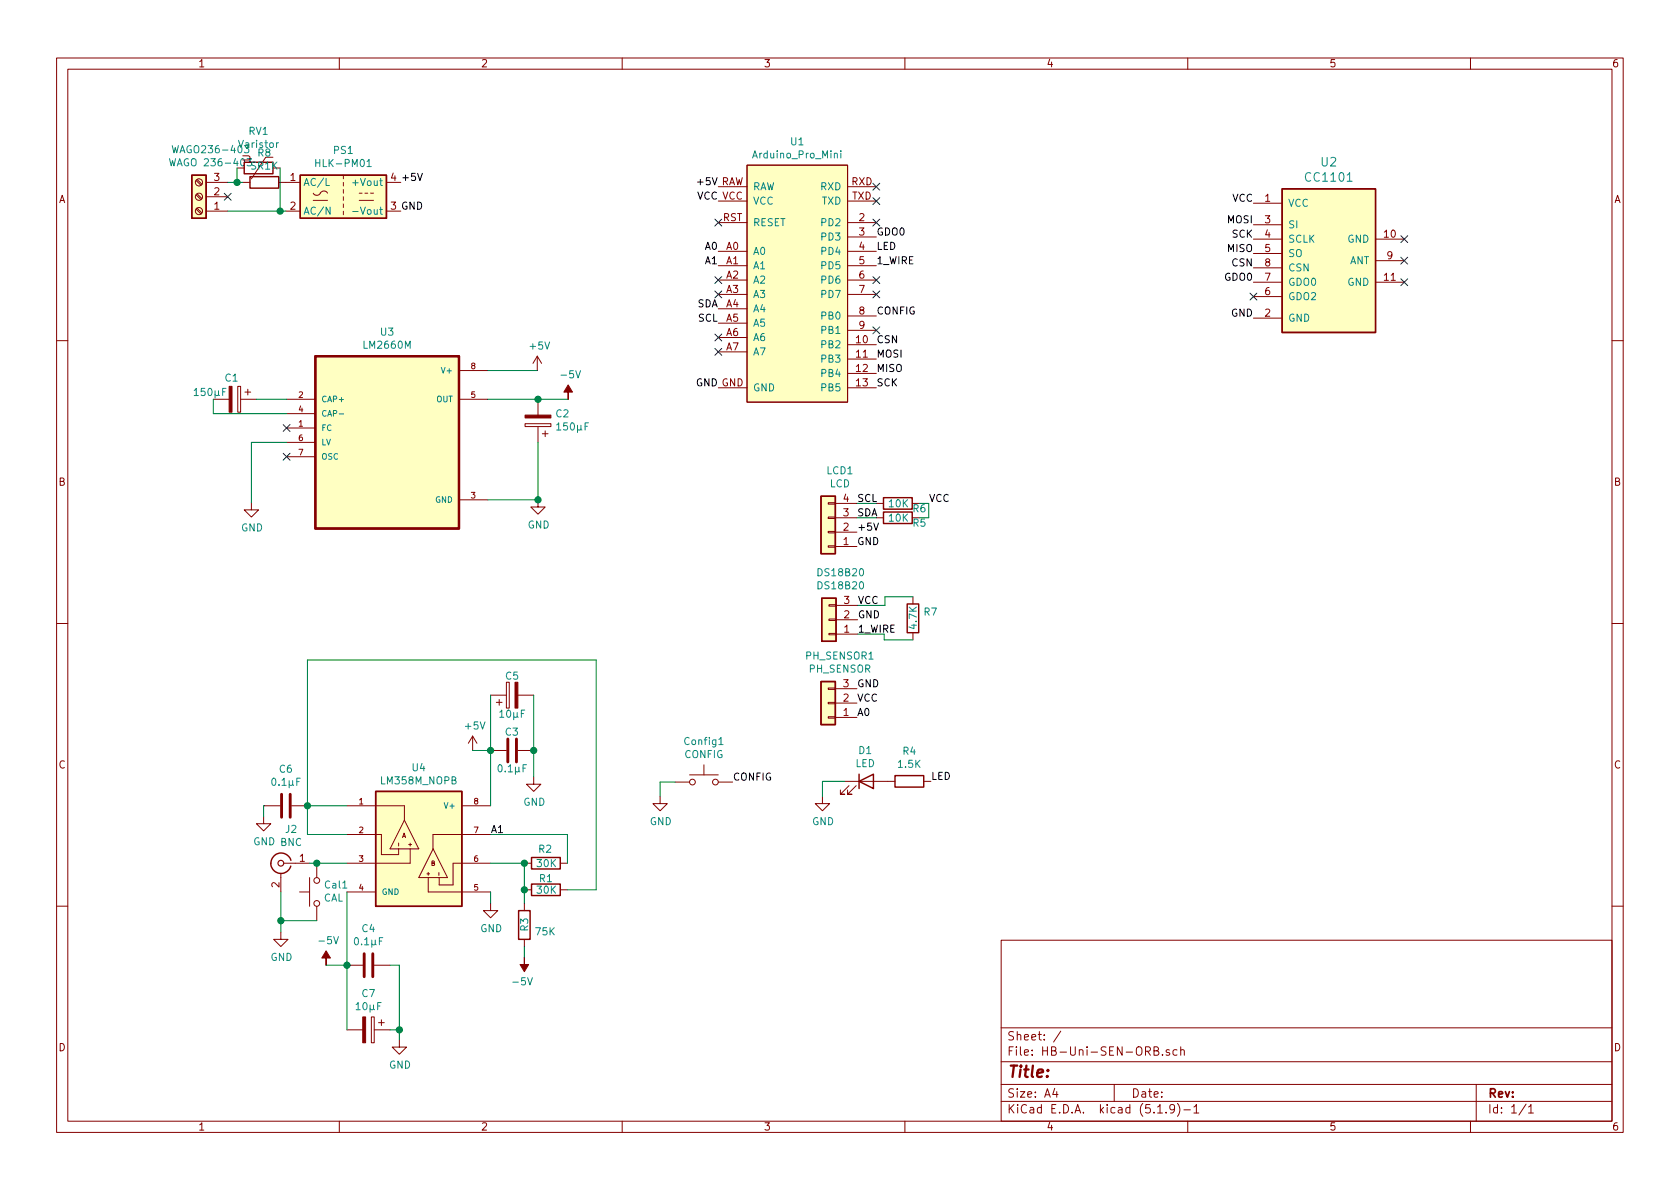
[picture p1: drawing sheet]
EESchema Schematic File Version 4
EELAYER 30 0
EELAYER END
$Descr A4 11693 8268
encoding utf-8
Sheet 1 1
Title ""
Date ""
Rev ""
Comp ""
Comment1 ""
Comment2 ""
Comment3 ""
Comment4 ""
$EndDescr
$Comp
L myRadioModules:CC1101 U2
U 1 1
P 9225 1805
F 0 "U2" H 9250 2494 60  0000 C CNN
F 1 "CC1101" H 9250 2388 60  0000 C CNN
F 2 "myRadioModules:CC1101_SMD_THT_Ohne_Ant" H 9075 2355 60  0001 C CNN
F 3 "" H 9075 2355 60  0001 C CNN
	1    9225 1805
	1    0    0    -1  
$EndComp
$Comp
L LM358M_NOPB:LM358M_NOPB U4
U 1 1
P 2915 5900
F 0 "U4" H 2915 6467 50  0000 C CNN
F 1 "LM358M_NOPB" H 2915 6376 50  0000 C CNN
F 2 "LM358M_NOPB:SOIC127P599X175-8N" H 2915 5900 50  0001 L BNN
F 3 "" H 2915 5900 50  0001 L BNN
F 4 "Texas Instruments" H 2915 5900 50  0001 L BNN "MF"
F 5 "https://snapeda.com/shop?store=Mouser&id=29733" H 2915 5900 50  0001 L BNN "MOUSER-PURCHASE-URL"
F 6 "None" H 2915 5900 50  0001 L BNN "PRICE"
F 7 "Good" H 2915 5900 50  0001 L BNN "AVAILABILITY"
F 8 "SOIC-8 Texas Instruments" H 2915 5900 50  0001 L BNN "PACKAGE"
F 9 "LM358M/NOPB/NOPB" H 2915 5900 50  0001 L BNN "MP"
F 10 "https://snapeda.com/shop?store=Texas+Instruments&id=29733" H 2915 5900 50  0001 L BNN "TEXAS_INSTRUMENTS-PURCHASE-URL"
F 11 "2-Channel, 1MHz, industry standard, 32V op amp 8-SOIC 0 to 70" H 2915 5900 50  0001 L BNN "DESCRIPTION"
F 12 "https://snapeda.com/shop?store=DigiKey&id=29733" H 2915 5900 50  0001 L BNN "DIGIKEY-PURCHASE-URL"
	1    2915 5900
	1    0    0    -1  
$EndComp
$Comp
L LM2660M:LM2660M U3
U 1 1
P 2695 3070
F 0 "U3" H 2695 3840 50  0000 C CNN
F 1 "LM2660M" H 2695 3749 50  0000 C CNN
F 2 "LM2660M:SOIC127P599X175-8N" H 2695 3070 50  0001 L BNN
F 3 "" H 2695 3070 50  0001 L BNN
	1    2695 3070
	1    0    0    -1  
$EndComp
$Comp
L Device:CP C1
U 1 1
P 1635 2770
F 0 "C1" V 1485 2695 50  0000 L CNN
F 1 "150µF" V 1585 2475 50  0000 L CNN
F 2 "Capacitor_SMD:CP_Elec_6.3x3.9" H 1673 2620 50  0001 C CNN
F 3 "~" H 1635 2770 50  0001 C CNN
	1    1635 2770
	0    1    1    0   
$EndComp
$Comp
L Device:CP C7
U 1 1
P 2565 7160
F 0 "C7" V 2310 7160 50  0000 C CNN
F 1 "10µF" V 2401 7160 50  0000 C CNN
F 2 "Capacitor_SMD:CP_Elec_6.3x3.9" H 2603 7010 50  0001 C CNN
F 3 "~" H 2565 7160 50  0001 C CNN
	1    2565 7160
	0    1    1    0   
$EndComp
$Comp
L Device:CP C2
U 1 1
P 3745 2920
F 0 "C2" H 3627 2874 50  0000 R CNN
F 1 "150µF" H 3627 2965 50  0000 R CNN
F 2 "Capacitor_SMD:CP_Elec_6.3x3.9" H 3783 2770 50  0001 C CNN
F 3 "~" H 3745 2920 50  0001 C CNN
	1    3745 2920
	-1   0    0    1   
$EndComp
$Comp
L Device:CP C5
U 1 1
P 3565 4830
F 0 "C5" V 3695 4830 50  0000 C CNN
F 1 "10µF" V 3430 4830 50  0000 C CNN
F 2 "Capacitor_SMD:CP_Elec_6.3x3.9" H 3603 4680 50  0001 C CNN
F 3 "~" H 3565 4830 50  0001 C CNN
	1    3565 4830
	0    -1   -1   0   
$EndComp
$Comp
L Device:C C4
U 1 1
P 2565 6710
F 0 "C4" V 2817 6710 50  0000 C CNN
F 1 "0.1µF" V 2726 6710 50  0000 C CNN
F 2 "Capacitor_SMD:C_0805_2012Metric_Pad1.18x1.45mm_HandSolder" H 2603 6560 50  0001 C CNN
F 3 "~" H 2565 6710 50  0001 C CNN
	1    2565 6710
	0    -1   -1   0   
$EndComp
$Comp
L Device:C C6
U 1 1
P 1990 5600
F 0 "C6" V 2242 5600 50  0000 C CNN
F 1 "0.1µF" V 2151 5600 50  0000 C CNN
F 2 "Capacitor_SMD:C_0805_2012Metric_Pad1.18x1.45mm_HandSolder" H 2028 5450 50  0001 C CNN
F 3 "~" H 1990 5600 50  0001 C CNN
	1    1990 5600
	0    -1   -1   0   
$EndComp
$Comp
L Connector:Conn_Coaxial J2
U 1 1
P 1955 6000
F 0 "J2" H 1883 6238 50  0000 C CNN
F 1 "BNC" H 1883 6147 50  0000 C CNN
F 2 "Connector_Coaxial:BNC_Amphenol_B6252HB-NPP3G-50_Horizontal" H 1955 6000 50  0001 C CNN
F 3 " ~" H 1955 6000 50  0001 C CNN
	1    1955 6000
	-1   0    0    -1  
$EndComp
$Comp
L Device:R R2
U 1 1
P 3800 6000
F 0 "R2" V 3895 6005 50  0000 C CNN
F 1 "30K" V 3795 5995 50  0000 C CNN
F 2 "Resistor_SMD:R_0805_2012Metric_Pad1.20x1.40mm_HandSolder" V 3730 6000 50  0001 C CNN
F 3 "~" H 3800 6000 50  0001 C CNN
	1    3800 6000
	0    -1   -1   0   
$EndComp
$Comp
L Device:R R3
U 1 1
P 3650 6430
F 0 "R3" V 3650 6380 50  0000 L CNN
F 1 "75K" H 3720 6385 50  0000 L CNN
F 2 "Resistor_SMD:R_0805_2012Metric_Pad1.20x1.40mm_HandSolder" V 3580 6430 50  0001 C CNN
F 3 "~" H 3650 6430 50  0001 C CNN
	1    3650 6430
	1    0    0    -1  
$EndComp
$Comp
L Device:R R1
U 1 1
P 3800 6185
F 0 "R1" V 3875 6185 50  0000 C CNN
F 1 "30K" V 3795 6180 50  0000 C CNN
F 2 "Resistor_SMD:R_0805_2012Metric_Pad1.20x1.40mm_HandSolder" V 3730 6185 50  0001 C CNN
F 3 "~" H 3800 6185 50  0001 C CNN
	1    3800 6185
	0    -1   -1   0   
$EndComp
$Comp
L Device:R R4
U 1 1
P 6330 5430
F 0 "R4" V 6537 5430 50  0000 C CNN
F 1 "1.5K" V 6446 5430 50  0000 C CNN
F 2 "Resistor_SMD:R_0805_2012Metric_Pad1.20x1.40mm_HandSolder" V 6260 5430 50  0001 C CNN
F 3 "~" H 6330 5430 50  0001 C CNN
	1    6330 5430
	0    -1   -1   0   
$EndComp
$Comp
L Device:LED D1
U 1 1
P 6030 5430
F 0 "D1" H 6023 5647 50  0000 C CNN
F 1 "LED" H 6023 5556 50  0000 C CNN
F 2 "LED_SMD:LED_0805_2012Metric_Pad1.15x1.40mm_HandSolder" H 6030 5430 50  0001 C CNN
F 3 "~" H 6030 5430 50  0001 C CNN
	1    6030 5430
	1    0    0    -1  
$EndComp
$Comp
L Switch:SW_Push Config1
U 1 1
P 4900 5435
F 0 "Config1" H 4900 5720 50  0000 C CNN
F 1 "CONFIG" H 4900 5629 50  0000 C CNN
F 2 "Button_Switch_THT:SW_PUSH_6mm_H4.3mm" H 4900 5635 50  0001 C CNN
F 3 "~" H 4900 5635 50  0001 C CNN
	1    4900 5435
	1    0    0    -1  
$EndComp
Wire Wire Line
	3395 2770 3745 2770
Wire Wire Line
	3395 3470 3745 3470
Wire Wire Line
	3745 3470 3745 3070
$Comp
L power:GND #PWR0101
U 1 1
P 3745 3470
F 0 "#PWR0101" H 3745 3220 50  0001 C CNN
F 1 "GND" H 3750 3297 50  0000 C CNN
F 2 "" H 3745 3470 50  0001 C CNN
F 3 "" H 3745 3470 50  0001 C CNN
	1    3745 3470
	1    0    0    -1  
$EndComp
Connection ~ 3745 3470
Wire Wire Line
	1785 2770 1995 2770
Wire Wire Line
	1485 2770 1485 2870
Wire Wire Line
	1485 2870 1995 2870
$Comp
L power:GND #PWR0102
U 1 1
P 1750 3490
F 0 "#PWR0102" H 1750 3240 50  0001 C CNN
F 1 "GND" H 1755 3317 50  0000 C CNN
F 2 "" H 1750 3490 50  0001 C CNN
F 3 "" H 1750 3490 50  0001 C CNN
	1    1750 3490
	1    0    0    -1  
$EndComp
Wire Wire Line
	1995 3070 1750 3070
Wire Wire Line
	1750 3070 1750 3490
NoConn ~ 1995 3170
NoConn ~ 1995 2970
$Comp
L power:+5V #PWR0103
U 1 1
P 3740 2570
F 0 "#PWR0103" H 3740 2420 50  0001 C CNN
F 1 "+5V" H 3755 2743 50  0000 C CNN
F 2 "" H 3740 2570 50  0001 C CNN
F 3 "" H 3740 2570 50  0001 C CNN
	1    3740 2570
	1    0    0    -1  
$EndComp
Wire Wire Line
	3395 2570 3740 2570
$Comp
L power:-5V #PWR0104
U 1 1
P 3955 2770
F 0 "#PWR0104" H 3955 2870 50  0001 C CNN
F 1 "-5V" H 3970 2943 50  0000 C CNN
F 2 "" H 3955 2770 50  0001 C CNN
F 3 "" H 3955 2770 50  0001 C CNN
	1    3955 2770
	1    0    0    -1  
$EndComp
Wire Wire Line
	3745 2770 3955 2770
Connection ~ 3745 2770
NoConn ~ 5000 1940
NoConn ~ 5000 2040
Text Label 2790 1260 0    50   ~ 0
+5V
Text Label 2790 1460 0    50   ~ 0
GND
Text Label 5000 1390 2    50   ~ 0
VCC
NoConn ~ 5000 1540
NoConn ~ 6100 1290
NoConn ~ 6100 1390
Text Label 5000 2690 2    50   ~ 0
GND
Wire Wire Line
	3415 5600 3415 5215
Connection ~ 3415 5215
Wire Wire Line
	3415 5215 3415 4830
$Comp
L power:GND #PWR0105
U 1 1
P 3715 5400
F 0 "#PWR0105" H 3715 5150 50  0001 C CNN
F 1 "GND" H 3720 5227 50  0000 C CNN
F 2 "" H 3715 5400 50  0001 C CNN
F 3 "" H 3715 5400 50  0001 C CNN
	1    3715 5400
	1    0    0    -1  
$EndComp
Wire Wire Line
	3715 4830 3715 5215
Connection ~ 3715 5215
Wire Wire Line
	3715 5215 3715 5400
$Comp
L Device:C C3
U 1 1
P 3565 5215
F 0 "C3" V 3690 5165 50  0000 L CNN
F 1 "0.1µF" V 3435 5105 50  0000 L CNN
F 2 "Capacitor_SMD:C_0805_2012Metric_Pad1.18x1.45mm_HandSolder" H 3603 5065 50  0001 C CNN
F 3 "~" H 3565 5215 50  0001 C CNN
	1    3565 5215
	0    -1   -1   0   
$EndComp
Wire Wire Line
	2155 6000 2205 6000
$Comp
L power:GND #PWR0106
U 1 1
P 1955 6480
F 0 "#PWR0106" H 1955 6230 50  0001 C CNN
F 1 "GND" H 1960 6307 50  0000 C CNN
F 2 "" H 1955 6480 50  0001 C CNN
F 3 "" H 1955 6480 50  0001 C CNN
	1    1955 6480
	1    0    0    -1  
$EndComp
Wire Wire Line
	2415 5800 2140 5800
Wire Wire Line
	2140 5800 2140 5600
Wire Wire Line
	2140 5600 2415 5600
Connection ~ 2140 5600
$Comp
L power:GND #PWR0107
U 1 1
P 1835 5675
F 0 "#PWR0107" H 1835 5425 50  0001 C CNN
F 1 "GND" H 1840 5502 50  0000 C CNN
F 2 "" H 1835 5675 50  0001 C CNN
F 3 "" H 1835 5675 50  0001 C CNN
	1    1835 5675
	1    0    0    -1  
$EndComp
Wire Wire Line
	1835 5675 1835 5600
Wire Wire Line
	1835 5600 1840 5600
Connection ~ 2415 6710
Wire Wire Line
	2415 6710 2415 7160
$Comp
L power:-5V #PWR0108
U 1 1
P 2270 6710
F 0 "#PWR0108" H 2270 6810 50  0001 C CNN
F 1 "-5V" H 2285 6883 50  0000 C CNN
F 2 "" H 2270 6710 50  0001 C CNN
F 3 "" H 2270 6710 50  0001 C CNN
	1    2270 6710
	1    0    0    -1  
$EndComp
Wire Wire Line
	2270 6710 2415 6710
Wire Wire Line
	2415 6200 2415 6710
$Comp
L power:GND #PWR0109
U 1 1
P 2780 7230
F 0 "#PWR0109" H 2780 6980 50  0001 C CNN
F 1 "GND" H 2785 7057 50  0000 C CNN
F 2 "" H 2780 7230 50  0001 C CNN
F 3 "" H 2780 7230 50  0001 C CNN
	1    2780 7230
	1    0    0    -1  
$EndComp
Wire Wire Line
	2715 6710 2780 6710
Wire Wire Line
	2780 6710 2780 7160
Connection ~ 2780 7160
Wire Wire Line
	2780 7160 2780 7230
Wire Wire Line
	2715 7160 2780 7160
Text Label 3415 5800 0    50   ~ 0
A1
Wire Wire Line
	3415 6000 3650 6000
Connection ~ 3650 6000
Wire Wire Line
	3950 5800 3950 6000
Wire Wire Line
	3650 6000 3650 6185
Connection ~ 3650 6185
Wire Wire Line
	3650 6185 3650 6280
$Comp
L power:GND #PWR0110
U 1 1
P 3415 6280
F 0 "#PWR0110" H 3415 6030 50  0001 C CNN
F 1 "GND" H 3420 6107 50  0000 C CNN
F 2 "" H 3415 6280 50  0001 C CNN
F 3 "" H 3415 6280 50  0001 C CNN
	1    3415 6280
	1    0    0    -1  
$EndComp
Wire Wire Line
	3650 6580 3650 6655
Wire Wire Line
	3415 6200 3415 6280
$Comp
L power:-5V #PWR0111
U 1 1
P 3650 6655
F 0 "#PWR0111" H 3650 6755 50  0001 C CNN
F 1 "-5V" H 3665 6828 50  0000 C CNN
F 2 "" H 3650 6655 50  0001 C CNN
F 3 "" H 3650 6655 50  0001 C CNN
	1    3650 6655
	-1   0    0    1   
$EndComp
Wire Wire Line
	3415 5800 3950 5800
Wire Wire Line
	2140 5600 2140 4585
Wire Wire Line
	2140 4585 4150 4585
Wire Wire Line
	4150 4585 4150 6185
Wire Wire Line
	4150 6185 3950 6185
NoConn ~ 5000 2340
NoConn ~ 5000 2440
Text Label 5000 2240 2    50   ~ 0
SCL
Text Label 5000 2140 2    50   ~ 0
SDA
Text Label 5000 1740 2    50   ~ 0
A0
Text Label 6100 2690 0    50   ~ 0
SCK
Text Label 6100 2590 0    50   ~ 0
MISO
Text Label 6100 2490 0    50   ~ 0
MOSI
Text Label 6100 2390 0    50   ~ 0
CSN
Text Label 6100 2190 0    50   ~ 0
CONFIG
Text Label 6100 1740 0    50   ~ 0
LED
Text Label 6100 1840 0    50   ~ 0
1_WIRE
Text Label 6100 1640 0    50   ~ 0
GDO0
NoConn ~ 6100 1540
NoConn ~ 6100 1940
NoConn ~ 6100 2040
NoConn ~ 6100 2290
NoConn ~ 9775 1655
NoConn ~ 9775 1805
NoConn ~ 9775 1955
Text Label 8725 1405 2    50   ~ 0
VCC
Text Label 8725 1555 2    50   ~ 0
MOSI
Text Label 8725 1655 2    50   ~ 0
SCK
Text Label 8725 1755 2    50   ~ 0
MISO
Text Label 8725 1855 2    50   ~ 0
CSN
Text Label 8725 1955 2    50   ~ 0
GDO0
Text Label 8725 2205 2    50   ~ 0
GND
NoConn ~ 8725 2055
$Comp
L power:GND #PWR0112
U 1 1
P 4595 5535
F 0 "#PWR0112" H 4595 5285 50  0001 C CNN
F 1 "GND" H 4600 5362 50  0000 C CNN
F 2 "" H 4595 5535 50  0001 C CNN
F 3 "" H 4595 5535 50  0001 C CNN
	1    4595 5535
	1    0    0    -1  
$EndComp
$Comp
L power:GND #PWR0113
U 1 1
P 5725 5535
F 0 "#PWR0113" H 5725 5285 50  0001 C CNN
F 1 "GND" H 5730 5362 50  0000 C CNN
F 2 "" H 5725 5535 50  0001 C CNN
F 3 "" H 5725 5535 50  0001 C CNN
	1    5725 5535
	1    0    0    -1  
$EndComp
Wire Wire Line
	5725 5535 5725 5430
Wire Wire Line
	5725 5430 5880 5430
Wire Wire Line
	4595 5535 4595 5435
Wire Wire Line
	4595 5435 4700 5435
Text Label 5100 5435 0    50   ~ 0
CONFIG
Text Label 6480 5430 0    50   ~ 0
LED
$Comp
L Connector:Screw_Terminal_01x03 WAGO236-403
U 1 1
P 1385 1360
F 0 "WAGO236-403" H 1303 1035 50  0000 C CNN
F 1 "WAGO 236-403" H 1303 1126 50  0000 C CNN
F 2 "TerminalBlock_WAGO:TerminalBlock_WAGO_236-403_1x03_P5.00mm_45Degree" H 1385 1360 50  0001 C CNN
F 3 "~" H 1385 1360 50  0001 C CNN
	1    1385 1360
	-1   0    0    1   
$EndComp
NoConn ~ 1585 1360
$Comp
L Connector_Generic:Conn_01x04 LCD1
U 1 1
P 5765 3695
F 0 "LCD1" H 5683 3270 50  0000 C CNN
F 1 "LCD" H 5683 3361 50  0000 C CNN
F 2 "Connector_PinHeader_2.54mm:PinHeader_1x04_P2.54mm_Vertical" H 5765 3695 50  0001 C CNN
F 3 "~" H 5765 3695 50  0001 C CNN
	1    5765 3695
	-1   0    0    1   
$EndComp
$Comp
L Connector_Generic:Conn_01x03 DS18B20
U 1 1
P 5770 4305
F 0 "DS18B20" H 5688 3980 50  0000 C CNN
F 1 "DS18B20" H 5688 4071 50  0000 C CNN
F 2 "Connector_PinHeader_2.54mm:PinHeader_1x03_P2.54mm_Vertical" H 5770 4305 50  0001 C CNN
F 3 "~" H 5770 4305 50  0001 C CNN
	1    5770 4305
	-1   0    0    1   
$EndComp
Text Label 5965 3695 0    50   ~ 0
+5V
Text Label 5965 3795 0    50   ~ 0
GND
Text Label 5970 4305 0    50   ~ 0
GND
Text Label 5970 4205 0    50   ~ 0
VCC
Text Label 5970 4405 0    50   ~ 0
1_WIRE
Text Label 5965 3495 0    50   ~ 0
SCL
Text Label 5965 3595 0    50   ~ 0
SDA
$Comp
L Device:R R7
U 1 1
P 6355 4295
F 0 "R7" H 6425 4341 50  0000 L CNN
F 1 "4.7K" V 6355 4210 50  0000 L CNN
F 2 "Resistor_SMD:R_0805_2012Metric_Pad1.20x1.40mm_HandSolder" V 6285 4295 50  0001 C CNN
F 3 "~" H 6355 4295 50  0001 C CNN
	1    6355 4295
	1    0    0    -1  
$EndComp
Wire Wire Line
	5970 4205 6160 4205
Wire Wire Line
	6160 4205 6160 4145
Wire Wire Line
	6160 4145 6355 4145
Wire Wire Line
	5970 4405 6155 4405
Wire Wire Line
	6155 4405 6155 4445
Wire Wire Line
	6155 4445 6355 4445
$Comp
L power:+5V #PWR0114
U 1 1
P 3290 5215
F 0 "#PWR0114" H 3290 5065 50  0001 C CNN
F 1 "+5V" H 3305 5388 50  0000 C CNN
F 2 "" H 3290 5215 50  0001 C CNN
F 3 "" H 3290 5215 50  0001 C CNN
	1    3290 5215
	1    0    0    -1  
$EndComp
Wire Wire Line
	3290 5215 3415 5215
Wire Wire Line
	3415 5215 3415 5220
$Comp
L Switch:SW_Push Cal1
U 1 1
P 2205 6200
F 0 "Cal1" V 2251 6152 50  0000 R CNN
F 1 "CAL" V 2160 6152 50  0000 R CNN
F 2 "Button_Switch_THT:SW_PUSH_6mm_H4.3mm" H 2205 6400 50  0001 C CNN
F 3 "~" H 2205 6400 50  0001 C CNN
	1    2205 6200
	0    -1   -1   0   
$EndComp
Connection ~ 2205 6000
Wire Wire Line
	2205 6000 2415 6000
Wire Wire Line
	2205 6400 1955 6400
Wire Wire Line
	1955 6200 1955 6400
Connection ~ 1955 6400
Wire Wire Line
	1955 6400 1955 6480
$Comp
L Device:Varistor RV1
U 1 1
P 1800 1160
F 0 "RV1" V 1542 1160 50  0000 C CNN
F 1 "Varistor" V 1633 1160 50  0000 C CNN
F 2 "Varistor:RV_Disc_D9mm_W3.3mm_P5mm" V 1730 1160 50  0001 C CNN
F 3 "~" H 1800 1160 50  0001 C CNN
	1    1800 1160
	0    1    1    0   
$EndComp
Wire Wire Line
	1585 1260 1650 1260
Wire Wire Line
	1585 1460 1950 1460
Wire Wire Line
	1950 1160 1950 1460
Connection ~ 1950 1460
Wire Wire Line
	1950 1460 1990 1460
Wire Wire Line
	1650 1160 1650 1260
Connection ~ 1650 1260
Wire Wire Line
	1650 1260 1690 1260
$Comp
L Device:R R8
U 1 1
P 1840 1260
F 0 "R8" V 1633 1260 50  0000 C CNN
F 1 "SR1K" V 1724 1260 50  0000 C CNN
F 2 "Resistor_THT:R_Axial_DIN0204_L3.6mm_D1.6mm_P1.90mm_Vertical" V 1770 1260 50  0001 C CNN
F 3 "~" H 1840 1260 50  0001 C CNN
	1    1840 1260
	0    1    1    0   
$EndComp
$Comp
L Converter_ACDC:HLK-PM01 PS1
U 1 1
P 2390 1360
F 0 "PS1" H 2390 1685 50  0000 C CNN
F 1 "HLK-PM01" H 2390 1594 50  0000 C CNN
F 2 "Converter_ACDC:Converter_ACDC_HiLink_HLK-PMxx" H 2390 1060 50  0001 C CNN
F 3 "http://www.hlktech.net/product_detail.php?ProId=54" H 2790 1010 50  0001 C CNN
	1    2390 1360
	1    0    0    -1  
$EndComp
$Comp
L myArduinoModules:Arduino_Pro_Mini U1
U 1 1
P 5550 1790
F 0 "U1" H 5550 2605 50  0000 C CNN
F 1 "Arduino_Pro_Mini" H 5550 2514 50  0000 C CNN
F 2 "myArduinoModules:Arduino_Pro_Mini_Outside" H 5550 1790 50  0001 C CNN
F 3 "" H 5550 1790 50  0001 C CNN
	1    5550 1790
	1    0    0    -1  
$EndComp
Text Label 5000 1840 2    50   ~ 0
A1
Text Label 5000 1290 2    50   ~ 0
+5V
$Comp
L Connector_Generic:Conn_01x03 PH_SENSOR1
U 1 1
P 5765 4885
F 0 "PH_SENSOR1" H 5683 4560 50  0000 C CNN
F 1 "PH_SENSOR" H 5683 4651 50  0000 C CNN
F 2 "Connector_PinHeader_2.54mm:PinHeader_1x03_P2.54mm_Vertical" H 5765 4885 50  0001 C CNN
F 3 "~" H 5765 4885 50  0001 C CNN
	1    5765 4885
	-1   0    0    1   
$EndComp
Text Label 5965 4985 0    50   ~ 0
A0
Text Label 5965 4885 0    50   ~ 0
VCC
Text Label 5965 4785 0    50   ~ 0
GND
$Comp
L Device:R R6
U 1 1
P 6250 3495
F 0 "R6" V 6210 3345 50  0000 C CNN
F 1 "10K" V 6245 3490 50  0000 C CNN
F 2 "Resistor_SMD:R_0805_2012Metric_Pad1.20x1.40mm_HandSolder" V 6180 3495 50  0001 C CNN
F 3 "~" H 6250 3495 50  0001 C CNN
	1    6250 3495
	0    -1   -1   0   
$EndComp
$Comp
L Device:R R5
U 1 1
P 6250 3595
F 0 "R5" V 6210 3445 50  0000 C CNN
F 1 "10K" V 6245 3590 50  0000 C CNN
F 2 "Resistor_SMD:R_0805_2012Metric_Pad1.20x1.40mm_HandSolder" V 6180 3595 50  0001 C CNN
F 3 "~" H 6250 3595 50  0001 C CNN
	1    6250 3595
	0    -1   -1   0   
$EndComp
Wire Wire Line
	5965 3495 6100 3495
Wire Wire Line
	5965 3595 6100 3595
Wire Wire Line
	6400 3495 6465 3495
Wire Wire Line
	6465 3495 6465 3595
Wire Wire Line
	6465 3595 6400 3595
Text Label 6465 3495 0    50   ~ 0
VCC
$EndSCHEMATC
